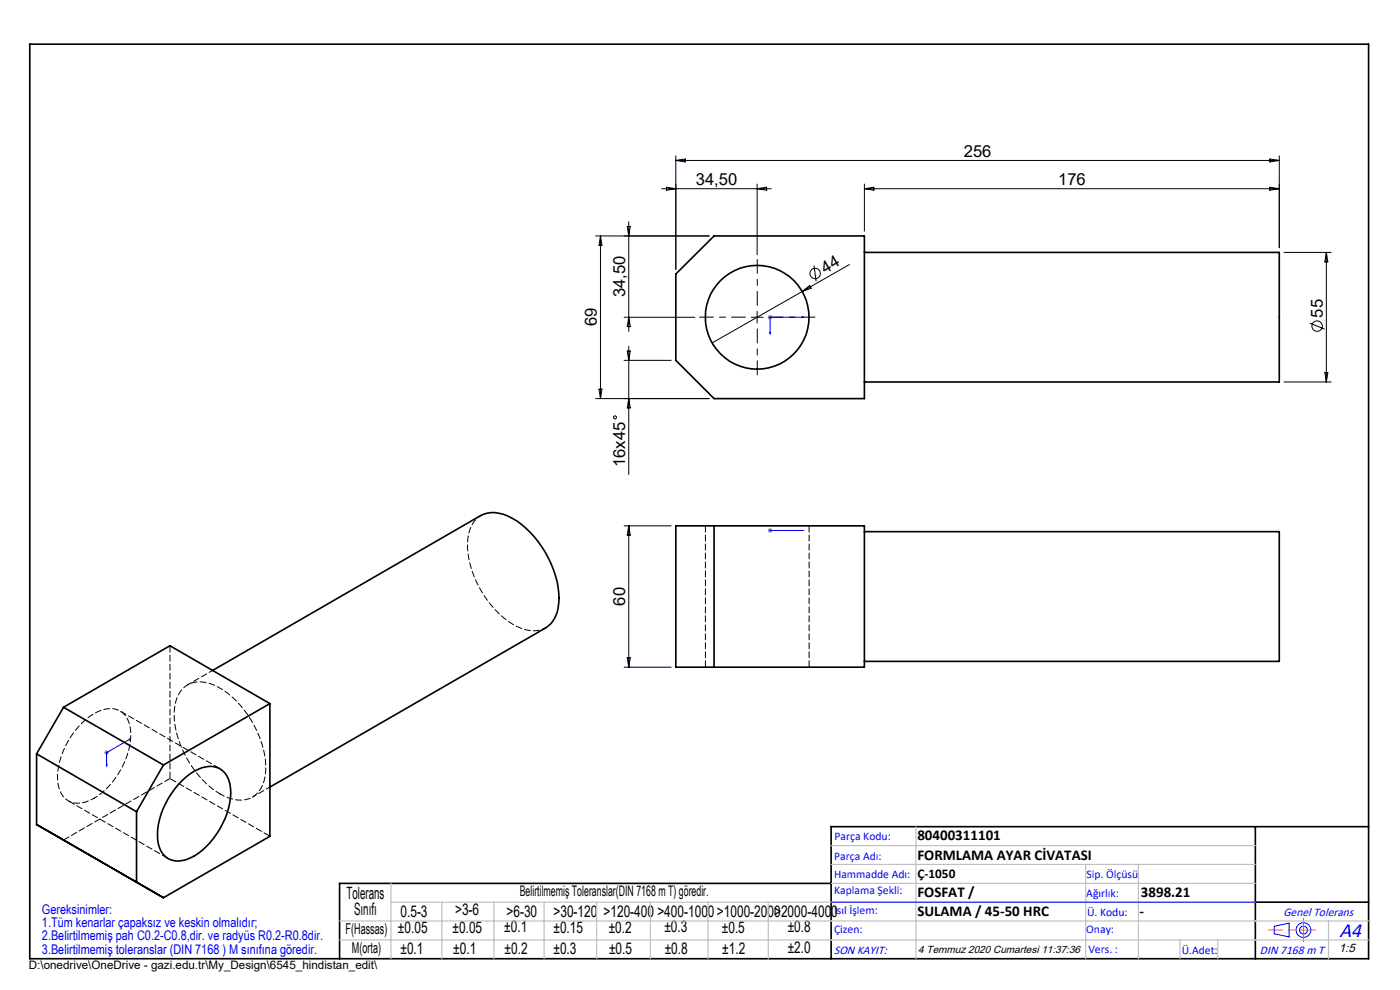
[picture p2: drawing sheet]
<svg xmlns="http://www.w3.org/2000/svg" width="297mm" height="210mm" viewBox="0 0 297 210" stroke-linecap="round" stroke-linejoin="round" font-family="sans-serif">
<g fill="none" stroke="#000" stroke-width=".21">
<path d="M141.4 39.7l2 .3-2 .3zM143.4 33v24.1M143.4 34h128M143.4 34l2-.3v.7zM160.6 39v15M183.4 39v10M269.4 39.7l2 .3-2 .3zM269.4 33.7l2 .3-2 .4zM271.4 33v19.6M126.4 50.1h24.1M127.4 50.1v34.5M127.4 50.1l.3 1.9h-.6z"/>
<path d="M133.1 48h.6l-.3 2.1zM133.4 47.1v23.2M140.4 40h23.2M160.6 40l2-.3v.6zM172.7 56.3l.4 3.4M180.2 56.1l-29.1 16.6M183.4 40h88M183.4 40l2-.3v.6zM272.4 53.5h10M281.4 53.5v27.5M281.4 53.5l.3 2.1h-.6zM132.4 67.3h15"/>
<path d="M132.4 76.4h10M133.1 74.5h.6l-.3 1.9zM133.4 67.3l.3 2h-.6zM133.4 73.4v27.3M159.4 67.3h2.5M160.6 66v2.5M170.2 61.8l1.6-1.2 .3 .5zM277.8 68.5l3.2 1.3M281.1 79h.6l-.3 2zM126.4 84.6h24.1M127.1 82.5h.6l-.3 2.1zM133.4 84.6l.3 1.9h-.6z"/>
<path d="M272.4 81h10M132.4 111.5h10M133.4 111.5v30M133.4 111.5l.3 2h-.6zM133.1 139.5h.6l-.3 2zM132.4 141.5h10"/>
<circle cx="172.9" cy="58" r="1.1"/>
<circle cx="279.4" cy="69.2" r="1.1"/>
<circle cx="130.5" cy="88.5" r=".32"/>
</g>
<g fill="none" stroke="#00f" stroke-width=".21">
<path d="M163.3 70.5h.2l-.1 .4zM170.2 67.2l.3 .1-.3 .1zM170.5 67.3h-7.1v3.6M163.3 112.5h.2zM163.4 112.5h.1M163.4 112.5h7.1M170.5 112.5h-.3h.3M27.4 156.8l.3-.1-.3 .2zM27.7 156.7l-5.1 3v2.9M22.5 162.3l.2-.1-.1 .4zM176.3 191.4h90M270.3 196.5l3.2-.7v2.9l-3.2-.6z"/>
<circle cx="276.5" cy="197.3" r="1.57"/>
<circle cx="276.5" cy="197.3" r=".83"/>
</g>
<path d="M162.9 67.3h1M163 66.9l.7 .8M163.4 66.8v1M163.7 66.9l-.7 .8M162.9 112.5h1M163 112.2l.7 .7M163.4 112v1M163.7 112.2l-.7 .7M22.1 159.7h1M22.3 159.3l.7 .7M22.6 159.1v1.1M23 159.3l-.7 .7" fill="none" stroke="#808080" stroke-width=".21"/>
<path d="M158.1 67.3h-9.7M160.6 64.8v-9.8M160.6 69.8v9.7M163.1 67.3h9.8" fill="none" stroke="#000" stroke-width=".21" stroke-dasharray="15.2 1.3 1.3 1.3" stroke-dashoffset="12.3"/>
<path d="M6.3 9.4h284v194h-284zM266.3 175.4v28M290.3 175.4h-114v28M176.3 187.4h-104.3v16M266.3 191.4h24" fill="none" stroke="#000" stroke-width=".35"/>
<path d="M279 197.3h-9.9" fill="none" stroke="#f00" stroke-width=".21" stroke-dasharray="15.2 1.3 1.3 1.3" stroke-dashoffset="12.2"/>
<path d="M276.5 197.3v2.5M276.5 197.3v-2.5" fill="none" stroke="#808080" stroke-width=".21" stroke-dasharray="15.2 1.3 1.3 1.3"/>
<g fill="none" stroke="#c0c0c0" stroke-width=".25">
<path d="M176.3 179.4h90M194.3 175.4v28M72 199.4h218.3M72 195.4h218.3M82.9 187.4v16M82.9 191.4h183.4M93.7 191.4v12M104.8 191.4v12M115.4 191.4v12M126.6 191.4v12M138 191.4v12M150.2 191.4v12"/>
<path d="M163 191.4v12M176.3 183.4h90M176.3 187.4h90M230.3 183.4v20M241.5 183.4v20M250.3 199.4v4M258.3 199.4v4M281.8 195.4v8"/>
</g>
<g fill="#00f">
<path d="M163.3 70.5h.2l-.1 .4zM170.2 67.2l.3 .1-.3 .1z"/>
<path d="M163.3 112.5h.2zM170.2 112.5h.3z"/>
<path d="M22.5 162.3l.2-.1-.1 .4zM27.4 156.8l.3-.1-.3 .2z"/>
</g>
<g fill="none" stroke="#000" stroke-width=".35">
<path d="M143.4 58.1l8.1-8h31.9v34.5h-31.9l-8.1-8.2zM183.4 53.5h88v27.5h-88M143.4 111.5h40v30h-40zM151.5 111.5v30M183.4 112.8h88v27.5h-88M7.8 159.9l21.2 12.3M7.8 159.9v15M13.5 150l-5.7 9.9M13.5 150l21.2 12.3M45.1 142.2l56.9-32.8a6.6 6.6 0 0 1 6.6 .5 21.3 21.3 0 0 1 10 17 7 7 0 0 1-2.9 6.3l-58.4 33.8M57.3 149.3v28.1l-22.6 13M57.3 149.3l-22.6 13"/>
<path d="M57.3 149.3l-21.2-12.3-22.6 13M7.8 174.9l26.9 15.5M7.8 174.9l5.7 3.3M29 172.2v14.9l5.7 3.3M34.7 162.3l-5.7 9.9M38.6 165.6a8.6 8.6 0 0 1 6.7-3 4.5 4.5 0 0 1 3.6 4.5 16.6 16.6 0 0 1-8.6 14.9 4.5 4.5 0 0 1-6.2-1.5 10.9 10.9 0 0 1 .5-8.9l1.7-3.2z"/>
<circle cx="160.6" cy="67.3" r="11"/>
</g>
<path d="M149.6 111.5v30M36.1 137v28.1M171.6 141.5v-30" fill="none" stroke="#000" stroke-width=".21" stroke-dasharray="1.3 .6" stroke-dashoffset="-.1"/>
<path d="M20 169.3a4.9 4.9 0 0 1-6.6-.4 8.6 8.6 0 0 1-.8-7.3 16.8 16.8 0 0 1 8.2-10.7 4.4 4.4 0 0 1 6.2 1.5 10.1 10.1 0 0 1 0 7.8 17.2 17.2 0 0 1-7 9.1" fill="none" stroke="#000" stroke-width=".21" stroke-dasharray="1.3 .6" stroke-dashoffset=".5"/>
<path d="M14.5 169.9l21.2 12.2M46.7 163.1l-21.2-12.3M57.3 177.4l-21.2-12.3" fill="none" stroke="#000" stroke-width=".21" stroke-dasharray="1.3 .6" stroke-dashoffset="-.2"/>
<path d="M36.1 165.1l-22.6 13.1" fill="none" stroke="#000" stroke-width=".21" stroke-dasharray="1.3 .6"/>
<path d="M115.8 133.2a6.4 6.4 0 0 1-6.2-.3 21.1 21.1 0 0 1-10.4-17.8 6.5 6.5 0 0 1 2.8-5.8M45.1 142.2l-5.3 3.1M53.5 169.1l3.8-2.2" fill="none" stroke="#000" stroke-width=".21" stroke-dasharray="1.3 .6" stroke-dashoffset=".4"/>
<path d="M46.7 168.4a6.5 6.5 0 0 0 7.6 .2 8.3 8.3 0 0 0 2-7.2 21.6 21.6 0 0 0-10.1-15.7 6.1 6.1 0 0 0-7.4 .4 9 9 0 0 0-1.7 7.5 21.8 21.8 0 0 0 9.6 14.8" fill="none" stroke="#000" stroke-width=".21" stroke-dasharray="1.3 .6" stroke-dashoffset=".3"/>
<text font-size="4.4" fill="#00f" x="284.2" y="198.7">A4</text>
<g font-size="3.6">
<text x="73.5" y="190.7">Tolerans</text>
<text x="75.1" y="194.1">Sınıfı</text>
</g>
<g font-size="3.5">
<text x="204.5" y="33.2">256</text>
<text x="147.6" y="39.2">34,50</text>
<text x="224.5" y="39.2">176</text>
<text x="175.1" y="58.1" transform="rotate(-30 175.1 58.1)">44</text>
<text x="132.6" y="63.1" transform="rotate(-90 132.6 63.1)">34,50</text>
<text x="126.6" y="69.2" transform="rotate(-90 126.6 69.2)">69</text>
<text x="280.6" y="67.4" transform="rotate(-90 280.6 67.4)">55</text>
<text x="132.6" y="99.1" transform="rotate(-90 132.6 99.1)">16x45</text>
<text x="132.6" y="128.5" transform="rotate(-90 132.6 128.5)">60</text>
</g>
<g font-size="3.4">
<text x="84.4" y="198">±0.05</text>
<text x="85" y="194.4">0.5-3</text>
<text x="96" y="197.8">±0.05</text>
<text x="96.5" y="194.2">&gt;3-6</text>
<text x="107" y="197.8">±0.1</text>
<text x="107.5" y="194.5">&gt;6-30</text>
<text x="117.4" y="194.5">&gt;30-120</text>
<text x="117.4" y="197.9">±0.15</text>
<text x="128" y="194.5">&gt;120-400</text>
<text x="129.1" y="197.8">±0.2</text>
<text x="139.5" y="194.5">&gt;400-1000&gt;1000-2000&gt;2000-4000</text>
<text x="140.9" y="197.8">±0.3</text>
<text x="153.1" y="197.8">±0.5</text>
<text x="167.1" y="197.7">±0.8</text>
<text x="85" y="202.3">±0.1</text>
<text x="96.2" y="202.3">±0.1</text>
<text x="107" y="202.3">±0.2</text>
<text x="117.4" y="202.4">±0.3</text>
<text x="129.2" y="202.3">±0.5</text>
<text x="141" y="202.3">±0.8</text>
<text x="153.2" y="202.3">±1.2</text>
<text x="167.1" y="202.2">±2.0</text>
</g>
<g font-size="3.2">
<text x="194.6" y="178.2">80400311101</text>
<text x="194.6" y="182.4">FORMLAMA AYAR CİVATASI</text>
<text x="194.6" y="190.2">FOSFAT /</text>
<text x="242" y="190.2">3898.21</text>
<text x="194.6" y="194.3">SULAMA / 45-50 HRC</text>
<text x="241.7" y="194.3">-</text>
<text x="73.3" y="198.1">F(Hassas)</text>
<text x="74.7" y="202.2">M(orta)</text>
</g>
<text font-size="3.1" x="110.3" y="190.1">Belirtilmemiş Toleranslar(DIN 7168 m T) göredir.</text>
<text font-size="2.8" x="194.6" y="186.2">Ç-1050</text>
<g font-size="2.8" fill="#0000e8">
<text x="8.9" y="193.8">Gereksinimler:</text>
<text x="8.9" y="196.6">1.Tüm kenarlar çapaksız ve keskin olmalıdır;</text>
<text x="8.9" y="199.5">2.Belirtilmemiş pah C0.2-C0.8,dir. ve radyüs R0.2-R0.8dir.</text>
<text x="8.9" y="202.3">3.Belirtilmemiş toleranslar (DIN 7168 ) M sınıfına göredir.</text>
</g>
<g font-size="2.6" fill="#00f">
<text x="272.3" y="194.3">Genel Tolerans</text>
<text x="176.9" y="202.3">SON KAYIT:</text>
<text x="267.3" y="202.4">DIN 7168 m T</text>
</g>
<text font-size="2.6" x="284" y="202">1:5</text>
<g font-size="2.5" fill="#00f">
<text x="177" y="178.2">Parça Kodu:</text>
<text x="177" y="182.4">Parça Adı:</text>
<text x="176.9" y="186.2">Hammadde Adı:</text>
<text x="177" y="189.7">Kaplama Şekli:</text>
<text x="230.5" y="190.2">Ağırlık:</text>
<text x="230.5" y="186.2">Sip. Ölçüsü</text>
<text x="176.9" y="193.9">Isıl İşlem:</text>
<text x="177" y="197.8">Çizen:</text>
<text x="230.4" y="197.8">Onay:</text>
<text x="230.6" y="194.3">Ü. Kodu:</text>
<text x="230.9" y="202.1">Vers. :</text>
<text x="250.7" y="202.4">Ü.Adet:</text>
</g>
<text font-size="2.5" x="6.1" y="205.5">D:\onedrive\OneDrive - gazi.edu.tr\My_Design\6545_hindistan_edit\</text>
<text font-size="2.2" x="194.8" y="202.1">4 Temmuz 2020 Cumartesi 11:37:36</text>
</svg>
